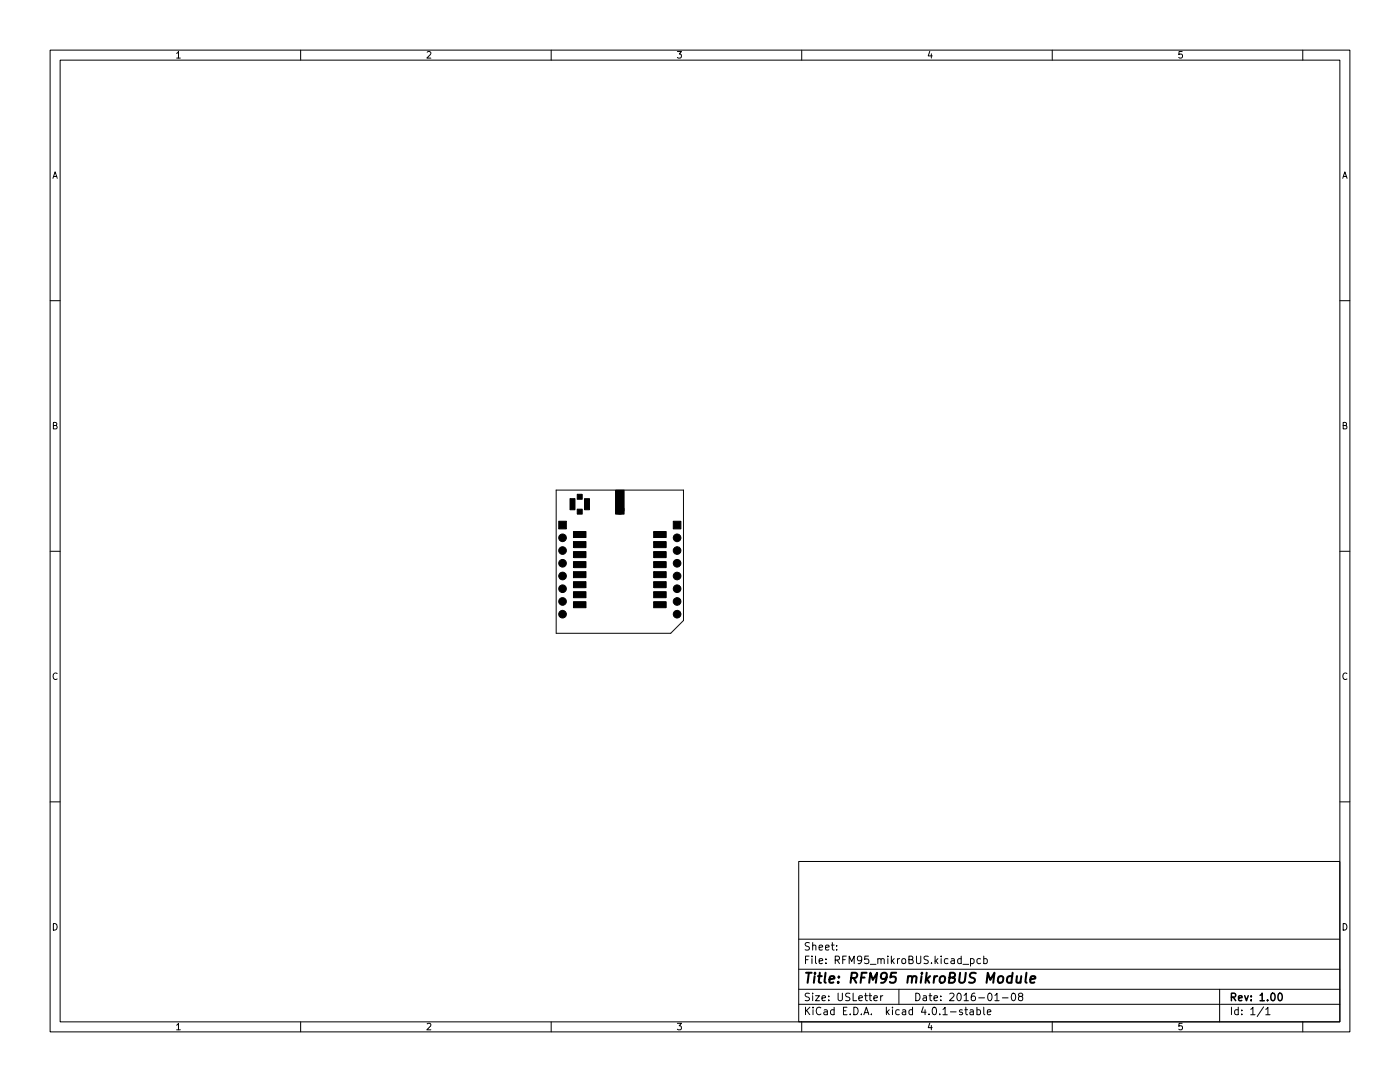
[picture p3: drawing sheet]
<svg xmlns="http://www.w3.org/2000/svg" width="279mm" height="216mm" viewBox="0 0 279 216" stroke-linecap="round" stroke-linejoin="round" font-family="sans-serif">
<g fill="none" stroke="#000" stroke-width=".2">
<path d="M10 10h259.4v195.9h-259.4zM12 12h255.4v191.9h-255.4zM60 10v2M110 10v2M160 10v2M210 10v2M260 10v2M10 60h2M267.4 60h2M111 97.8h25.4v26l-2.5 2.6h-22.9zM10 110h2M267.4 110h2"/>
<path d="M10 160h2M267.4 160h2M159.4 171.9h108v32h-108zM159.4 197.4h108M159.4 193.4h108M159.4 187.4h108M167 189.4v.2M167 188.7v.1M174.4 199.2l.7-.2-.1-.3h-.4l-.2 .2 .1 .7h.5M175.8 198.7v1M176.2 198.7l-.4 .3M179.4 197.4v3"/>
<path d="M192.2 192.4h1.1M193.7 191.4l.4-.1 .3 .3-.1 .6h-.6M193.7 191.3v1.5M195.7 191.4l-.4-.1-.3 .3 .1 .6h.6M196.3 191.4l.5-.1 .2 .3-.1 .6h-.6M196.3 190.8v1.5M198.5 199.7h.9M200 199.1h1.2M202 198.2h.2a.8 .8 0 0 1 .5 .7 .8 .8 0 0 1-.5 .8 1 1 0 0 1-.2-1.5zM203.5 198.8l-.2-.3v-.2l.2-.1h.5l.1 .3-.1 .2-.6 .2-.1 .2v.4l.2 .2h.3l.3-.3v-.3l-.3-.3M243.4 197.4v6.5M60 203.9v2"/>
<path d="M110 203.9v2M159.4 200.4h108M160 203.9v2M192 201.5h-.3l-.2 .2v.2l.5 .1v.4h-.5M192.5 201.5h.6M192.8 201v1.3l.3 .2M193.6 201.5h.6l.1 1M194.3 201.8l-.5 .1-.3 .2 .3 .4 .5-.1M195 201.5h.4l.3 .3-.2 .6h-.5M195 201v1.5M196.3 201v1.3l.2 .2M197 202l.8-.2-.1-.3h-.4l-.3 .2 .1 .7h.6"/>
<path d="M210 203.9v2M252.2 200.9l-1.3 1.9M252.6 201.4l.4-.4v1.5M252.6 202.5h.9M260 203.9v2"/>
</g>
<path d="M255.3 198.2h.1a.8 .8 0 0 1 .5 .7 .8 .8 0 0 1-.5 .8 1 1 0 0 1-.1-1.5z" fill="none" stroke="#000" stroke-width=".3"/>
<path d="M203 194.8l-.1 1.2a.57 .57 0 0 0 .8-.1M203.8 194.8l-.1 1.3M204.9 194.1l-.3 1.7 .3 .3M205.6 195.4l1-.2v-.3l-.6-.1-.3 .3v.9h.7" fill="none" stroke="#000" stroke-width=".4"/>
<g fill="#000" stroke="#000" stroke-width=".2">
<path d="M115.2 98.6h1v1h-1zM123.1 97.9h1.2v3.8h-1.2zM111.5 104h1.5v1.5h-1.5zM113.8 99.5h.9v2.2h-.9zM115.2 101.6h1v1h-1zM116.6 99.5h1v2.2h-1zM114.4 106.1h2.5v1.2h-2.5zM114.4 108.1h2.5v1.2h-2.5zM114.4 110.1h2.5v1.2h-2.5zM114.4 112.1h2.5v1.2h-2.5zM114.4 114.1h2.5v1.2h-2.5zM114.4 116.1h2.5v1.2h-2.5z"/>
<path d="M114.4 118.1h2.5v1.2h-2.5zM122.8 97.8h1.7v4.8h-1.7zM130.4 118.1h2.5v1.2h-2.5zM130.4 116.1h2.5v1.2h-2.5zM130.4 114.1h2.5v1.2h-2.5zM130.4 112.1h2.5v1.2h-2.5zM130.4 110.1h2.5v1.2h-2.5zM130.4 108.1h2.5v1.2h-2.5zM130.4 106.1h2.5v1.2h-2.5zM134.4 104h1.5v1.5h-1.5zM114.4 120.1h2.5v1.2h-2.5zM130.4 120.1h2.5v1.2h-2.5z"/>
<circle cx="112.3" cy="107.3" r=".76"/>
<circle cx="112.3" cy="109.9" r=".76"/>
<circle cx="112.3" cy="114.9" r=".76"/>
<circle cx="112.3" cy="117.5" r=".76"/>
<circle cx="112.3" cy="112.4" r=".76"/>
<circle cx="123.7" cy="101.7" r=".85"/>
<circle cx="135.1" cy="114.9" r=".76"/>
<circle cx="135.1" cy="112.4" r=".76"/>
<circle cx="135.1" cy="109.9" r=".76"/>
<circle cx="135.1" cy="107.3" r=".76"/>
<circle cx="135.1" cy="117.5" r=".76"/>
<circle cx="112.3" cy="122.6" r=".76"/>
<circle cx="112.3" cy="120" r=".76"/>
<circle cx="135.1" cy="120" r=".76"/>
<circle cx="135.1" cy="122.6" r=".76"/>
</g>
<text font-size="2.8" x="160.4" y="196.2">Title: RFM95 mikroBUS Module</text>
<g font-size="2.1">
<text x="160.4" y="189.7">Sheet:</text>
<text x="160.4" y="192.4">File: RFM95_mikroBUS.kicad_pcb</text>
<text x="160.4" y="202.5">KiCad E.D.A. kicad 4.0.1-stable</text>
<text x="160.4" y="199.7">Size: USLetter</text>
<text x="182.4" y="199.7">Date: 2016-01-08</text>
<text x="245.4" y="199.7">Rev: 1.00</text>
<text x="245.4" y="202.5">Id: 1/1</text>
</g>
<g font-size="1.8">
<text x="35" y="11.6">1</text>
<text x="85" y="11.6">2</text>
<text x="135" y="11.6">3</text>
<text x="185" y="11.6">4</text>
<text x="235" y="11.6">5</text>
<text x="10.3" y="35.6">A</text>
<text x="267.7" y="35.6">A</text>
<text x="10.3" y="85.7">B</text>
<text x="267.7" y="85.7">B</text>
<text x="10.3" y="135.6">C</text>
<text x="267.7" y="135.6">C</text>
<text x="10.3" y="185.7">D</text>
<text x="267.7" y="185.7">D</text>
<text x="35" y="205.6">1</text>
<text x="85" y="205.6">2</text>
<text x="135" y="205.6">3</text>
<text x="185" y="205.6">4</text>
<text x="235" y="205.6">5</text>
</g>
</svg>
